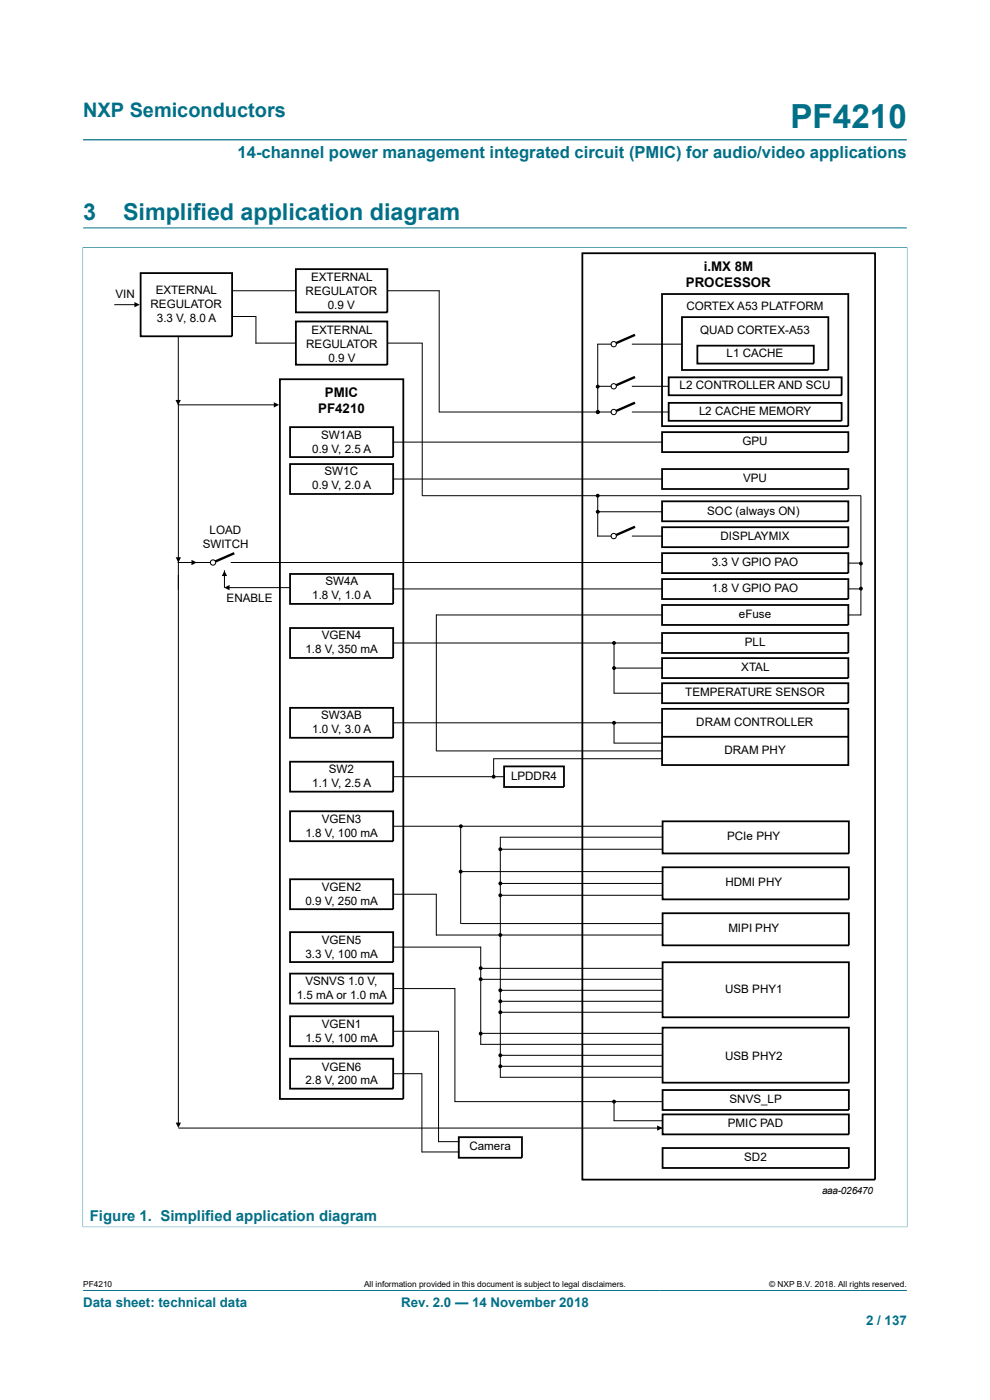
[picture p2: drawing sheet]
<svg xmlns="http://www.w3.org/2000/svg" width="210mm" height="297mm" viewBox="0 0 210 297" stroke-linecap="round" stroke-linejoin="round" font-family="sans-serif">
<path d="M17.6 29.7h174.8M17.5 52.5h175M17.6 52.4v208M17.6 48.3h174.8M192.4 52.4v208M17.5 260.3h175M17.6 273.8h174.8" fill="none" stroke="#007088" stroke-width=".21"/>
<path d="M28.5 64.1l1.1 .5-1.1 .6zM37.2 84.8h1.2l-.6 1.2zM58.1 85.3l1.1 .6-1.1 .6zM37.3 118.2h1.1l-.6 1.1zM40.6 118.8l1.1 .5-1.1 .6zM47.6 124.7l1.1-.6v1.1zM47.6 121.1l.6 1.1h-1.2zM37.3 238.2h1.1l-.6 1.1zM139.4 238.7l1.1 .6-1.1 .6z" fill="#000"/>
<path d="M24.3 64.6h4.6M37.8 71.4v167.2M37.8 85.9h20.8M37.8 119.3h3.2M47.6 121.1v3.5M48.3 124.7h13.2M37.9 239.3h102.6" fill="none" stroke="#000" stroke-width=".21"/>
<path d="M134.7 71l-4.5 2" fill="none" stroke="#000" stroke-width=".51"/>
<circle cx="130.2" cy="73" r=".56" fill="#fefefe"/>
<g fill="none" stroke="#000" stroke-width=".21">
<path d="M126.8 73h2.8M134.1 73h10.5"/>
<circle cx="130.2" cy="73" r=".56"/>
</g>
<path d="M134.7 80l-4.5 2" fill="none" stroke="#000" stroke-width=".51"/>
<circle cx="130.2" cy="82" r=".56" fill="#fefefe"/>
<g fill="none" stroke="#000" stroke-width=".21">
<path d="M126.8 82h2.8M134.1 82h7.7"/>
<circle cx="130.2" cy="82" r=".56"/>
</g>
<path d="M134.7 85.4l-4.5 2" fill="none" stroke="#000" stroke-width=".51"/>
<circle cx="130.2" cy="87.4" r=".56" fill="#fefefe"/>
<g fill="none" stroke="#000" stroke-width=".21">
<path d="M93.3 87.4h36.4M134.1 87.4h7.7"/>
<circle cx="130.2" cy="87.4" r=".56"/>
</g>
<path d="M134.7 111.8l-4.5 1.9" fill="none" stroke="#000" stroke-width=".51"/>
<circle cx="130.2" cy="113.7" r=".56" fill="#fefefe"/>
<g fill="none" stroke="#000" stroke-width=".21">
<path d="M126.8 113.7h2.8M134.1 113.7h6.3"/>
<circle cx="130.2" cy="113.7" r=".56"/>
</g>
<path d="M49.7 117.4l-4.5 1.9" fill="none" stroke="#000" stroke-width=".51"/>
<circle cx="45.2" cy="119.3" r=".56" fill="#fefefe"/>
<g fill="none" stroke="#000" stroke-width=".21">
<path d="M49.2 67.1h5.1M49.3 61.7h13.4M54.3 72.8h8.4M54.3 67.2v5.6M82.2 61.7h11v25.7M82.3 72.8h7.2l.1 32.4M126.8 73v14.5M83.4 93.8h57M41.6 119.3h3M49.1 119.3h91.3M83.4 101.6h57M89.6 105.2h93"/>
<path d="M126.8 105.3v8.4M126.9 108.6h13.5M179.9 119.5h2.7M182.6 105.3v25.1M83.4 124.9h57M83.5 136.4h57M130.3 136.4v10.7h10.2M140.4 130.5h-47.8v28.7M179.9 124.9h2.7M179.9 130.5h2.7M83.5 153.3h57M92.6 159.3h47.8"/>
<path d="M130.3 141.7h10.2M130.3 153.3v4.3M130.3 157.6h10.1M83.4 175.3h57.1M83.5 164.8h23.3M97.7 175.3v20.6M104.7 161h35.7M104.7 161v3.7M140.5 177.6h-34.4v51l34.3-.1M83.5 189.7h9M92.5 189.7v8.7M92.6 198.4h47.9"/>
<path d="M97.9 184.9h42.7M97.9 195.9h42.7M106.1 187.4h34.4M106.1 180.2h34.4M106.1 189.9h34.3M83.5 200.9h18.5v20.6h38.3M83.5 209.7h13v24h44M83.5 218.8h9.4M93 218.8v23.4M102 207.8h38.3M102 205.4h38.4M102 219.2h38.4"/>
<path d="M106.1 210.1h34.3M106.1 214.7h34.3M106.1 212.4h34.3M83.5 227.8h6M89.5 227.8v16.6M106.1 223.9h34.3M106.1 226.2h34.3M130.3 237.8h10.1M130.3 233.7v4.1M89.6 244.4h7.8M93.1 242.2h4.3"/>
<circle cx="45.2" cy="119.3" r=".56"/>
</g>
<g fill="none" stroke="#000" stroke-width=".38">
<path d="M29.8 57.9h19.4v13.4h-19.4zM62.8 57.1h19.4v9.2h-19.4zM123.5 53.7h62.1v196.5h-62.1zM62.8 68.2h19.4v9.2h-19.4zM140.4 62.4h39.5v28h-39.5zM144.7 67.3h31v11.2h-31zM147.9 73.3h24.7v3.8h-24.7zM59.4 80.5h26.2v152.6h-26.2zM61.5 98.4h21.9v6.4h-21.9zM61.5 90.6h21.9v6.4h-21.9zM140.4 91.7h39.6v4.2h-39.6zM140.4 99.5h39.6v4.2h-39.6z"/>
<path d="M141.8 85.5h36.7v3.8h-36.7zM141.8 80h36.7v3.9h-36.7zM140.4 106.3h39.6v4.3h-39.6zM140.4 111.8h39.6v4.3h-39.6zM140.4 117.3h39.6v4.3h-39.6zM61.5 133.2h21.9v6.4h-21.9zM61.5 121.8h21.9v6.3h-21.9zM140.4 122.8h39.6v4.3h-39.6zM140.4 128.3h39.6v4.3h-39.6zM140.4 134.3h39.6v4.2h-39.6zM140.4 139.6h39.6v4.2h-39.6zM61.5 150.2h21.9v6.3h-21.9z"/>
<path d="M140.4 150.4h39.6v5.9h-39.6zM140.4 156.3v6h39.6v-6M140.4 144.9h39.6v4.3h-39.6zM61.5 172.1h21.9v6.4h-21.9zM61.5 161.6h21.9v6.3h-21.9zM106.9 162.6h12.7v4.4h-12.7zM140.5 174.2h39.6v6.9h-39.6zM61.5 186.5h21.9v6.4h-21.9zM61.5 197.7h21.9v6.4h-21.9zM140.5 184h39.6v6.8h-39.6zM140.5 193.7h39.6v6.8h-39.6zM61.5 206.5h21.9v6.4h-21.9z"/>
<path d="M61.5 215.6h21.9v6.3h-21.9zM140.5 204.1h39.6v11.7h-39.6zM140.5 218h39.6v11.7h-39.6zM61.5 224.6h21.9v6.4h-21.9zM140.5 231.2h39.6v4.3h-39.6zM140.5 236.4h39.6v4.2h-39.6zM97.3 241.2h13.4v4.4h-13.4zM140.5 243.5h39.6v4.3h-39.6z"/>
</g>
<g fill="#000">
<circle cx="126.8" cy="82" r=".28"/>
<circle cx="126.8" cy="87.5" r=".28"/>
<circle cx="126.8" cy="87.4" r=".28"/>
<circle cx="126.8" cy="105.2" r=".28"/>
<circle cx="126.8" cy="108.6" r=".28"/>
<circle cx="182.6" cy="119.5" r=".28"/>
<circle cx="130.3" cy="136.4" r=".28"/>
<circle cx="182.6" cy="124.9" r=".28"/>
<circle cx="130.3" cy="141.7" r=".28"/>
<circle cx="130.3" cy="153.3" r=".28"/>
<circle cx="97.8" cy="175.3" r=".28"/>
<circle cx="104.7" cy="164.8" r=".28"/>
<circle cx="97.7" cy="184.9" r=".28"/>
<circle cx="106.1" cy="187.4" r=".28"/>
<circle cx="106.1" cy="189.9" r=".28"/>
<circle cx="106.1" cy="198.4" r=".28"/>
<circle cx="106.1" cy="180.2" r=".28"/>
<circle cx="102" cy="219.3" r=".28"/>
<circle cx="102" cy="205.4" r=".28"/>
<circle cx="102" cy="207.7" r=".28"/>
<circle cx="106.1" cy="214.7" r=".28"/>
<circle cx="106.1" cy="210.1" r=".28"/>
<circle cx="106.1" cy="212.4" r=".28"/>
<circle cx="106.1" cy="226.2" r=".28"/>
<circle cx="106.1" cy="223.9" r=".28"/>
<circle cx="130.3" cy="233.7" r=".28"/>
</g>
<g fill="none" stroke="#000" stroke-width=".25">
<circle cx="126.8" cy="82" r=".28"/>
<circle cx="126.8" cy="87.5" r=".28"/>
<circle cx="126.8" cy="87.4" r=".28"/>
<circle cx="126.8" cy="105.2" r=".28"/>
<circle cx="126.8" cy="108.6" r=".28"/>
<circle cx="182.6" cy="119.5" r=".28"/>
<circle cx="130.3" cy="136.4" r=".28"/>
<circle cx="182.6" cy="124.9" r=".28"/>
<circle cx="130.3" cy="141.7" r=".28"/>
<circle cx="130.3" cy="153.3" r=".28"/>
<circle cx="97.8" cy="175.3" r=".28"/>
<circle cx="104.7" cy="164.8" r=".28"/>
<circle cx="97.7" cy="184.9" r=".28"/>
<circle cx="106.1" cy="187.4" r=".28"/>
<circle cx="106.1" cy="189.9" r=".28"/>
<circle cx="106.1" cy="198.4" r=".28"/>
<circle cx="106.1" cy="180.2" r=".28"/>
<circle cx="102" cy="219.3" r=".28"/>
<circle cx="102" cy="205.4" r=".28"/>
<circle cx="102" cy="207.7" r=".28"/>
<circle cx="106.1" cy="214.7" r=".28"/>
<circle cx="106.1" cy="210.1" r=".28"/>
<circle cx="106.1" cy="212.4" r=".28"/>
<circle cx="106.1" cy="226.2" r=".28"/>
<circle cx="106.1" cy="223.9" r=".28"/>
<circle cx="130.3" cy="233.7" r=".28"/>
</g>
<text font-size="7.1" fill="#007088" x="167.7" y="27.2">PF4210</text>
<g font-size="4.9" fill="#007088">
<text x="17.6" y="46.6">3</text>
<text x="26.1" y="46.6">Simplified application diagram</text>
</g>
<text font-size="4.2" fill="#007088" x="17.6" y="24.8">NXP Semiconductors</text>
<text font-size="3.5" fill="#007088" x="50.4" y="33.5">14-channel power management integrated circuit (PMIC) for audio/video applications</text>
<text font-size="3.2" fill="#007088" x="19" y="259.1">Figure 1. Simplified application diagram</text>
<g font-size="2.8">
<text x="149.3" y="57.5">i.MX 8M</text>
<text x="145.5" y="60.9">PROCESSOR</text>
<text x="67.5" y="87.6">PF4210</text>
<text x="68.9" y="84.3">PMIC</text>
</g>
<g font-size="2.8" fill="#007088">
<text x="17.6" y="277.3">Data sheet: technical data</text>
<text x="85.1" y="277.3">Rev. 2.0 — 14 November 2018</text>
<text x="183.7" y="281">2 / 137</text>
</g>
<g font-size="2.5">
<text x="66" y="59.7">EXTERNAL</text>
<text x="24.5" y="63.1">VIN</text>
<text x="31.9" y="65.3">REGULATOR</text>
<text x="33" y="62.3">EXTERNAL</text>
<text x="64.8" y="62.7">REGULATOR</text>
<text x="69.5" y="65.6">0.9 V</text>
<text x="145.6" y="65.9">CORTEX A53 PLATFORM</text>
<text x="33.3" y="68.2">3.3 V, 8.0 A</text>
<text x="66" y="70.8">EXTERNAL</text>
<text x="148.5" y="70.8">QUAD CORTEX-A53</text>
<text x="65" y="73.8">REGULATOR</text>
<text x="69.7" y="76.7">0.9 V</text>
<text x="154.1" y="75.8">L1 CACHE</text>
<text x="144.1" y="82.6">L2 CONTROLLER AND SCU</text>
<text x="148.3" y="88">L2 CACHE MEMORY</text>
<text x="68.1" y="93.1">SW1AB</text>
<text x="157.5" y="94.4">GPU</text>
<text x="66.2" y="96.1">0.9 V, 2.5 A</text>
<text x="68.8" y="100.8">SW1C</text>
<text x="66.2" y="103.8">0.9 V, 2.0 A</text>
<text x="157.6" y="102.2">VPU</text>
<text x="44.5" y="113.2">LOAD</text>
<text x="150" y="109.2">SOC (always ON)</text>
<text x="43" y="116.2">SWITCH</text>
<text x="152.8" y="114.6">DISPLAYMIX</text>
<text x="69" y="124.2">SW4A</text>
<text x="151" y="120.1">3.3 V GPIO PAO</text>
<text x="151" y="125.6">1.8 V GPIO PAO</text>
<text x="48.1" y="127.7">ENABLE</text>
<text x="66.2" y="127.1">1.8 V, 1.0 A</text>
<text x="156.7" y="131.1">eFuse</text>
<text x="68.3" y="135.6">VGEN4</text>
<text x="158" y="137">PLL</text>
<text x="64.8" y="138.6">1.8 V, 350 mA</text>
<text x="157.2" y="142.4">XTAL</text>
<text x="145.4" y="147.7">TEMPERATURE SENSOR</text>
<text x="66.2" y="155.5">1.0 V, 3.0 A</text>
<text x="68.1" y="152.6">SW3AB</text>
<text x="147.7" y="154.1">DRAM CONTROLLER</text>
<text x="153.7" y="159.9">DRAM PHY</text>
<text x="66.2" y="166.9">1.1 V, 2.5 A</text>
<text x="69.7" y="163.9">SW2</text>
<text x="108.4" y="165.4">LPDDR4</text>
<text x="64.8" y="177.5">1.8 V, 100 mA</text>
<text x="68.3" y="174.6">VGEN3</text>
<text x="154.2" y="178.3">PCIe PHY</text>
<text x="64.8" y="191.9">0.9 V, 250 mA</text>
<text x="68.3" y="189">VGEN2</text>
<text x="153.9" y="188">HDMI PHY</text>
<text x="154.5" y="197.7">MIPI PHY</text>
<text x="64.8" y="203.3">3.3 V, 100 mA</text>
<text x="68.3" y="200.4">VGEN5</text>
<text x="64.8" y="209">VSNVS 1.0 V,</text>
<text x="62.9" y="212">1.5 mA or 1.0 mA</text>
<text x="153.8" y="210.6">USB PHY1</text>
<text x="64.8" y="221">1.5 V, 100 mA</text>
<text x="68.3" y="218">VGEN1</text>
<text x="68.3" y="227.1">VGEN6</text>
<text x="153.8" y="224.9">USB PHY2</text>
<text x="64.8" y="230.1">2.8 V, 200 mA</text>
<text x="154.4" y="239.1">PMIC PAD</text>
<text x="154.8" y="234">SNVS_LP</text>
<text x="99.6" y="244">Camera</text>
<text x="157.9" y="246.4">SD2</text>
</g>
<text font-size="2.1" x="174.4" y="253.3">aaa-026470</text>
<g font-size="1.8">
<text x="17.6" y="273.1">PF4210</text>
<text x="77.2" y="273.1">All information provided in this document is subject to legal disclaimers.</text>
<text x="163.2" y="273.1">© NXP B.V. 2018. All rights reserved.</text>
</g>
</svg>
